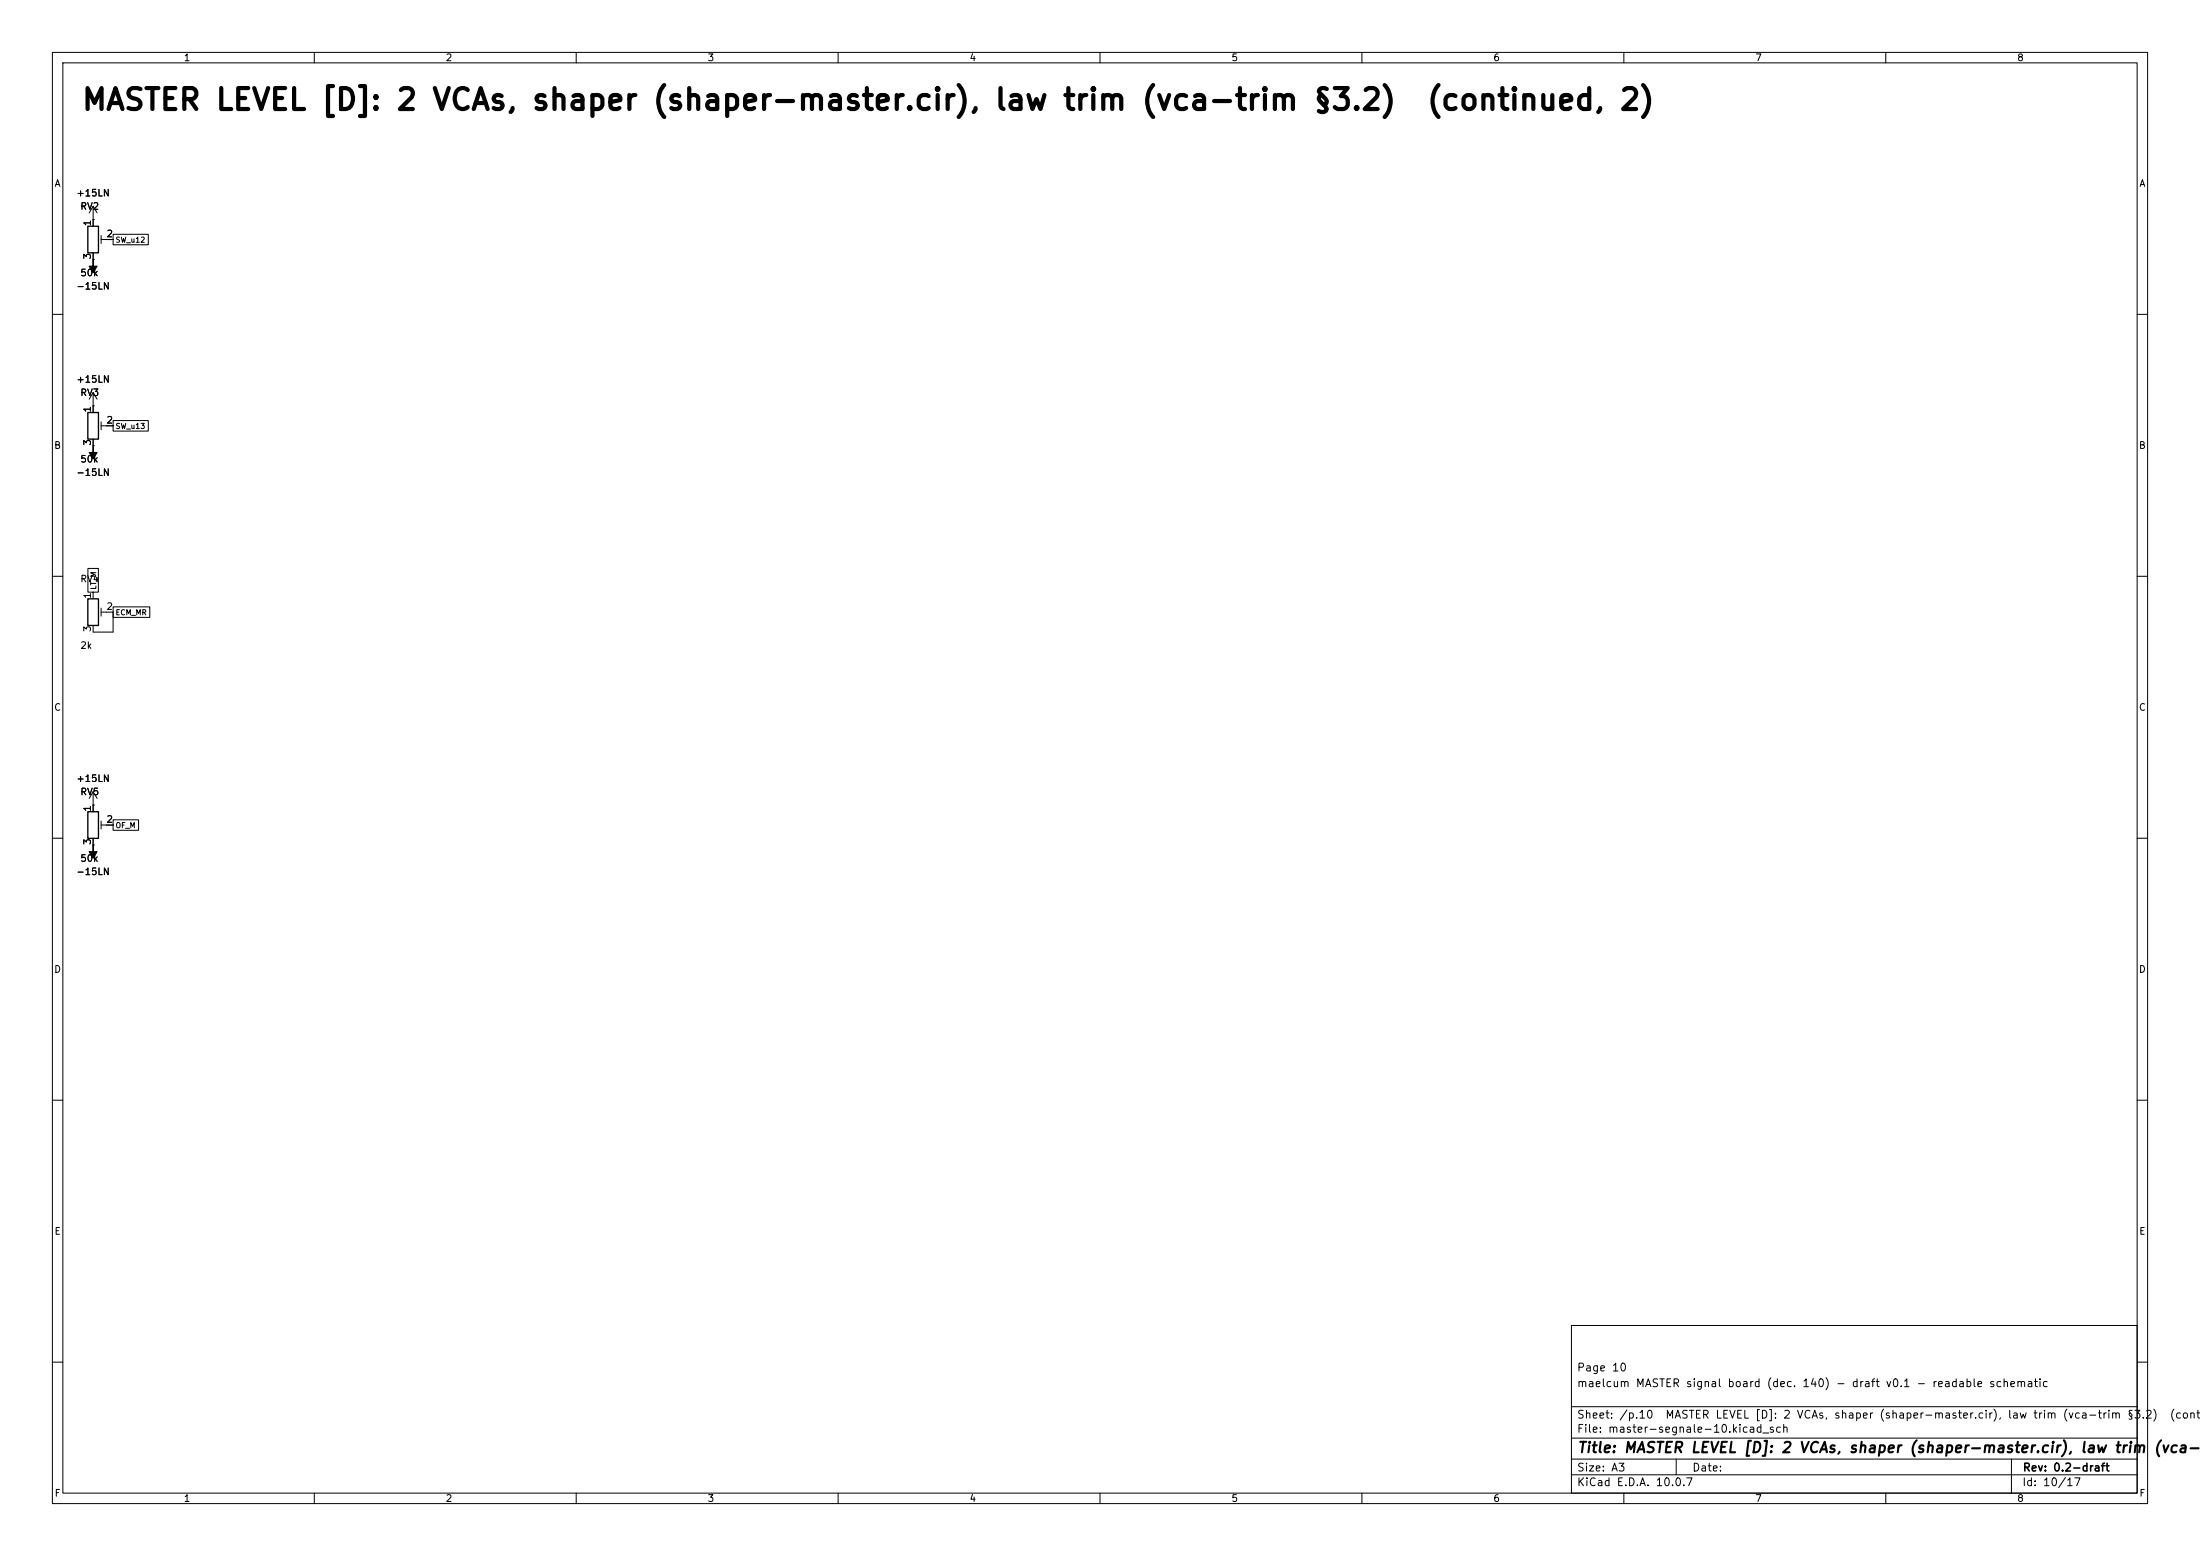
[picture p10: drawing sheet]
<svg xmlns="http://www.w3.org/2000/svg" width="420mm" height="297mm" viewBox="0 0 420 297" stroke-linecap="round" stroke-linejoin="round" font-family="sans-serif">
<g fill="none" stroke="#000" stroke-width=".19">
<path d="M10 10h400v277h-400zM12 12h396v273h-396zM60 10v2M110 10v2M160 10v2M210 10v2M260 10v2M310 10v2M360 10v2M17.8 39.4l-.8 1.2M17.8 39.4l.7 1.2M17.8 39.4v3.8"/>
<path d="M17.8 41.9h.1M17.8 49.5h.1M17.8 48.3v1.2M19.3 45v1.5M19.3 45.7h2.3M21.6 44.7h6.7v2h-6.7zM10 60h2M17.8 77.5h.1M17.8 74.9v3.8M17.8 74.9l-.8 1.3M17.8 74.9l.7 1.3M408 60h2"/>
<path d="M17.8 85.1h.1M17.8 83.8v1.3M19.3 80.5v1.5M19.3 81.3h2.3M21.6 80.3h6.7v2h-6.7zM10 110h2M16.8 108.5h2v4.5h-2zM17.8 113v1.3M19.3 116.1v1.5M19.3 116.8h2.3M21.6 115.8h7v2h-7zM21.6 116.8v3.9h-3.8v-1.3"/>
<path d="M408 110h2M10 160h2M17.8 153.7h.1M17.8 151.1v3.8M17.8 151.1l-.8 1.3M17.8 151.1l.7 1.3M19.3 156.7v1.5M19.3 157.5h2.3M21.6 156.5h4.8v2h-4.8zM408 160h2M17.8 161.3h.1M17.8 160v1.3"/>
<path d="M10 210h2M408 210h2M300 253h108v32h-108zM10 260h2M300 278.5h108M300 274.5h108M300 268.5h108M320 278.5v3M384 278.5v6.5M408 260h2M60 285v2M110 285v2"/>
<path d="M160 285v2M210 285v2M260 285v2M300 281.5h108M310 285v2M360 285v2"/>
</g>
<path d="M16.8 43.2h2v5.1h-2zM16.8 78.7h2v5.1h-2zM16.8 114.3h2v5.1h-2zM16.8 154.9h2v5.1h-2z" fill="none" stroke="#000" stroke-width=".25"/>
<path d="M17.8 49.5v1.3h.7l-.7 1.3-.8-1.3h.8zM17.8 85.1v1.3h.7l-.7 1.2-.8-1.2h.8zM17.8 161.3v1.3h.7l-.7 1.2-.8-1.2h.8z" fill="#000" stroke="#000" stroke-width=".19"/>
<g font-size="4">
<text x="15.4" y="22">MASTER LEVEL [D]: 2 VCAs, shaper (shaper-master.cir), law trim (vca-trim §3.2)</text>
<text x="272.1" y="22">(continued, 2)</text>
</g>
<g font-size="2">
<text x="301" y="277.8">Title: MASTER LEVEL [D]: 2 VCAs, shaper (shaper-master.cir), law trim</text>
<text x="411" y="277.8">(vca-tr</text>
</g>
<g font-size="1.5">
<text x="300.9" y="262.1">Page 10</text>
<text x="300.9" y="265.1">maelcum MASTER signal board (dec. 140) - draft v0.1 - readable schematic</text>
<text x="300.9" y="273.8">File: master-segnale-10.kicad_sch</text>
<text x="300.9" y="271.1">Sheet: /p.10</text>
<text x="317.8" y="271.1">MASTER LEVEL [D]: 2 VCAs, shaper (shaper-master.cir), law trim (vca-trim §3.2)</text>
<text x="414.1" y="271.1">(contin</text>
<text x="300.9" y="281.2">Size: A3</text>
<text x="322.9" y="281.2">Date:</text>
<text x="386" y="281.2">Rev: 0.2-draft</text>
<text x="300.9" y="284">KiCad E.D.A. 10.0.7</text>
<text x="385.9" y="284">Id: 10/17</text>
</g>
<g font-size="1.3">
<text x="35" y="12">1</text>
<text x="85" y="12">2</text>
<text x="135" y="12">3</text>
<text x="185" y="12">4</text>
<text x="235" y="12">5</text>
<text x="285" y="12">6</text>
<text x="335" y="12">7</text>
<text x="385" y="12">8</text>
<text x="10.3" y="36">A</text>
<text x="408.3" y="36">A</text>
<text x="14.5" y="37.8">+15LN</text>
<text x="15.2" y="40.3">RV2</text>
<text x="17.6" y="43.3" transform="rotate(-90 17.6 43.3)">1</text>
<text x="20.2" y="45.6">2</text>
<text x="15.2" y="53">50k</text>
<text x="17.6" y="49.6" transform="rotate(-90 17.6 49.6)">3</text>
<text x="14.5" y="55.6">-15LN</text>
<text x="14.5" y="73.4">+15LN</text>
<text x="15.2" y="75.9">RV3</text>
<text x="17.6" y="78.8" transform="rotate(-90 17.6 78.8)">1</text>
<text x="20.2" y="81.1">2</text>
<text x="10.2" y="86">B</text>
<text x="15.2" y="88.6">50k</text>
<text x="17.6" y="85.2" transform="rotate(-90 17.6 85.2)">3</text>
<text x="408.2" y="86">B</text>
<text x="14.5" y="91.1">-15LN</text>
<text x="15.2" y="111.5">RV4</text>
<text x="17.6" y="114.4" transform="rotate(-90 17.6 114.4)">1</text>
<text x="20.2" y="116.7">2</text>
<text x="15.2" y="124.2">2k</text>
<text x="17.6" y="120.7" transform="rotate(-90 17.6 120.7)">3</text>
<text x="10.2" y="136">C</text>
<text x="408.2" y="136">C</text>
<text x="14.5" y="149.6">+15LN</text>
<text x="15.2" y="152.1">RV5</text>
<text x="17.6" y="155" transform="rotate(-90 17.6 155)">1</text>
<text x="17.6" y="161.4" transform="rotate(-90 17.6 161.4)">3</text>
<text x="20.2" y="157.3">2</text>
<text x="14.5" y="167.3">-15LN</text>
<text x="15.2" y="164.8">50k</text>
<text x="10.2" y="186">D</text>
<text x="408.2" y="186">D</text>
<text x="10.3" y="236">E</text>
<text x="408.3" y="236">E</text>
<text x="10.3" y="286">F</text>
<text x="35" y="287">1</text>
<text x="85" y="287">2</text>
<text x="135" y="287">3</text>
<text x="185" y="287">4</text>
<text x="235" y="287">5</text>
<text x="285" y="287">6</text>
<text x="335" y="287">7</text>
<text x="385" y="287">8</text>
<text x="408.3" y="286">F</text>
</g>
<g font-size="1">
<text x="22" y="46.5">SW_u12</text>
<text x="22" y="82.1">SW_u13</text>
<text x="18.6" y="112.7" transform="rotate(-90 18.6 112.7)">LT_M</text>
<text x="22" y="117.7">ECM_MR</text>
<text x="22" y="158.3">OF_M</text>
</g>
</svg>
